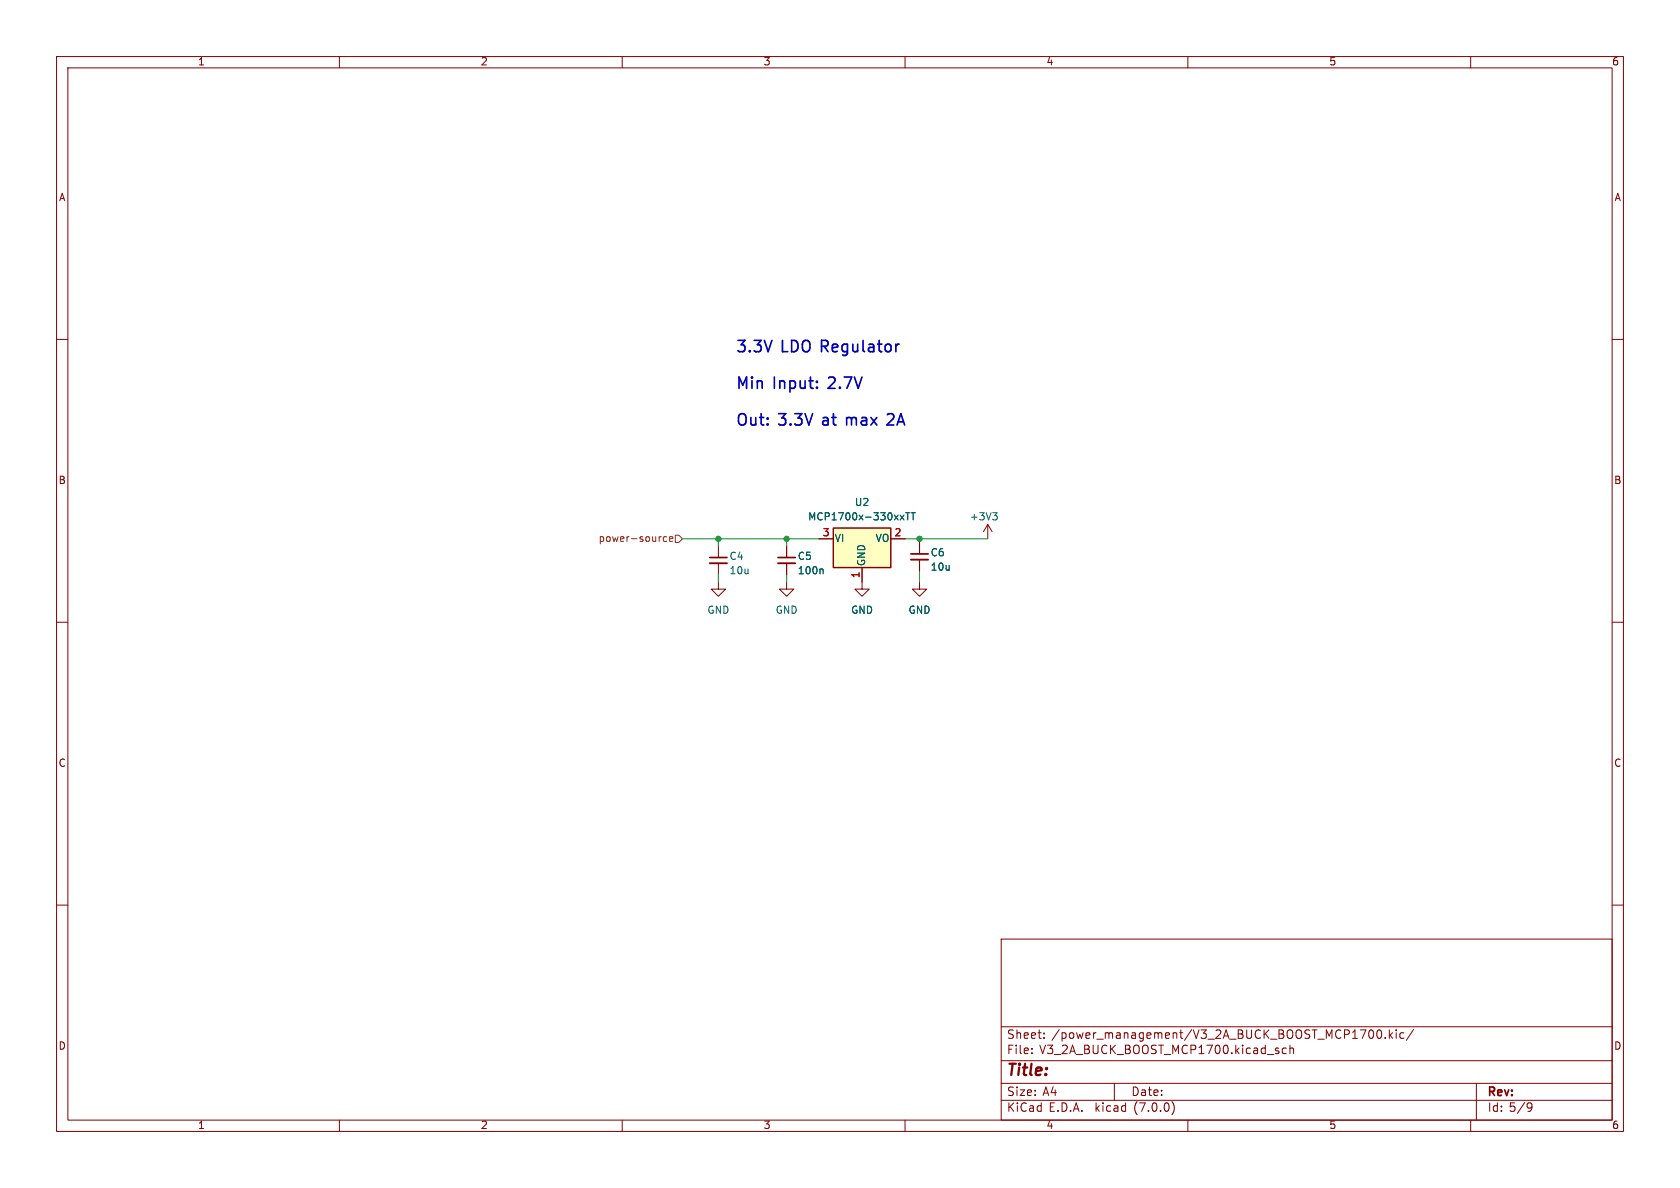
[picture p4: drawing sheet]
<svg xmlns="http://www.w3.org/2000/svg" width="297mm" height="210mm" viewBox="0 0 297 210" stroke-linecap="round" stroke-linejoin="round" font-family="sans-serif">
<g fill="none" stroke="#840000" stroke-width=".18">
<path d="M10 10h277v190h-277zM12 12h273v186h-273zM60 10v2M110 10v2M160 10v2M210 10v2M260 10v2M10 60h2M285 60h2M127 96.5v2.1M127 99.6v2M139.1 96.5v2.1"/>
<path d="M139.1 99.6v2M144.8 95.3h2.5M157.5 95.3h2.5M162.6 95.9v2M162.6 98.9v2.1M174.6 92.7l-.7 1.3M174.6 92.7v2.6M174.6 92.7l.8 1.3M10 110h2M127 102.9v1.2h1.3l-1.3 1.3-1.3-1.3h1.3M139.1 102.9v1.2h1.2l-1.2 1.3-1.3-1.3h1.3M152.4 100.3v3.8h1.3l-1.3 1.3-1.3-1.3h1.3"/>
<path d="M162.6 102.9v1.2h1.2l-1.2 1.3-1.3-1.3h1.3M285 110h2M10 160h2M285 160h2M177 166h108v32h-108zM60 198v2M110 198v2M160 198v2M177 194.5h108M177 191.5h108M177 187.5h108M177 181.5h108"/>
<path d="M182.4 186.1v.2M182.4 185.3v.2M184.6 183.4v.2M184.6 182.6v.2M197 191.5v3M207.2 194.7a1.72 1.72 0 0 1 0 2.3M210 198v2M227.4 185.3h-.4l-.3 .2v.5l.1 .2h.6M228 185.4l.3-.1h.3l.1 1M228 184.8v1.5M242.8 182.3v1M243.5 182.2l.3-.1a.81 .81 0 0 1 .5 .6 .81 .81 0 0 1-.3 .8l-.1 .1a.81 .81 0 0 1-.4-1.4z"/>
<path d="M244.9 183.4v.2M245.6 182.1v1.5M245.8 183l.4 .6M246.2 182.6l-.6 .5M246.8 182.1v.1M246.8 182.6v1M248.2 182.6h-.4l-.3 .2v.5l.1 .2h.6M249.9 182l-1.3 1.9M260 198v2M261 191.5v6.5M270.3 195l.5 .1a.99 .99 0 0 1-.4 1.4h-.3M270.8 195.6l-.3 .3h-.2"/>
</g>
<path d="M125.5 99.6h3M137.5 99.6h3.1M161 98.9h3.1" fill="none" stroke="#840000" stroke-width=".33"/>
<path d="M125.5 98.6h3M137.5 98.6h3.1M161 97.9h3.1" fill="none" stroke="#840000" stroke-width=".3"/>
<path d="M159.1 91.1l.7 .8M159.8 91.1l-.7 .8M160.1 90.6h.7M160.5 90.6v1.3M161.1 90.6h.7M161.4 90.6v1.3M175.5 90.6h.8l-.4 .5M176 91.1l.3 .3v.3l-.3 .2M145.3 100.6l.2 .2v.6" fill="none" stroke="#006464" stroke-width=".18"/>
<path d="M147.3 93.3h10.2v7h-10.2z" fill="#ffffc2" stroke="#ffffc2" stroke-width=".18"/>
<path d="M147.3 93.3h10.2v7h-10.2z" fill="none" stroke="#840000" stroke-width=".25"/>
<path d="M117.9 94.9h-.4l-.2 .2 .1 .6h.5M118.3 95.3l.6-.1v-.3h-.4l-.2 .2 .1 .6h.5M119.4 94.6h.6l.6 .7-.6 .6h-.6z" fill="none" stroke="#725600" stroke-width=".18"/>
<path d="M157.2 73.1l-.3 .2M157.9 74l-1.1 1.1h1.2" fill="none" stroke="#0000c2" stroke-width=".3"/>
<path d="M120.6 95.3h24.2M127 95.3v1.2M139.1 95.3v1.2M160 95.3h14.6M162.6 95.3v.6M127 101.6v1.3M139.1 101.6v1.3M162.6 101v1.9" fill="none" stroke="#009600" stroke-width=".18"/>
<g fill="#009600" stroke="#009600" stroke-width=".18">
<circle cx="139.1" cy="95.3" r=".46"/>
<circle cx="162.6" cy="95.3" r=".46"/>
<circle cx="127" cy="95.3" r=".46"/>
</g>
<g font-size="2.8" fill="#0000c2">
<text x="130.2" y="62.6">3.3V</text>
<text x="138.2" y="62.6">LDO Regulator</text>
<text x="130.2" y="69.1">Min Input:</text>
<text x="146.8" y="69.1">2.7V</text>
<text x="130.2" y="75.6">Out: 3.3V</text>
<text x="145.8" y="75.6">at</text>
<text x="150.3" y="75.6">max</text>
<text x="157.9" y="75.6">2A</text>
</g>
<text font-size="2.8" fill="#840000" x="178" y="190.8">Title:</text>
<g font-size="2.1" fill="#840000">
<text x="178" y="183.9">Sheet:</text>
<text x="185.9" y="183.9">/power_management/V3_2A_BUCK_BOOST_MCP1700.kic/</text>
<text x="178" y="186.6">File:</text>
<text x="183.8" y="186.6">V3_2A_BUCK_BOOST_MCP1700.kicad_sch</text>
<text x="178" y="196.8">KiCad</text>
<text x="178" y="194">Size:</text>
<text x="184.3" y="194">A4</text>
<text x="185.4" y="196.8">E.D.A.</text>
<text x="193.7" y="196.8">kicad</text>
<text x="200" y="194">Date:</text>
<text x="200.6" y="196.8">(7.0.0)</text>
<text x="263" y="194.2">Rev:</text>
<text x="263" y="196.8">Id: 5/9</text>
</g>
<g font-size="1.8" fill="#840000">
<text x="35" y="11.8">1</text>
<text x="85" y="11.8">2</text>
<text x="135" y="11.8">3</text>
<text x="185" y="11.8">4</text>
<text x="235" y="11.8">5</text>
<text x="285" y="11.8">6</text>
<text x="10.4" y="35.8">A</text>
<text x="285.4" y="35.8">A</text>
<text x="10.3" y="85.8">B</text>
<text x="285.3" y="85.8">B</text>
<text x="10.3" y="135.8">C</text>
<text x="285.3" y="135.8">C</text>
<text x="10.3" y="185.8">D</text>
<text x="285.3" y="185.8">D</text>
<text x="35" y="199.8">1</text>
<text x="85" y="199.8">2</text>
<text x="135" y="199.8">3</text>
<text x="185" y="199.8">4</text>
<text x="235" y="199.8">5</text>
<text x="285" y="199.8">6</text>
</g>
<g font-size="1.8" fill="#006464">
<text x="151.1" y="89.7">U2</text>
<text x="142.8" y="92.3">MCP1700x-330xxTT</text>
<text x="171.4" y="92.3">+3V3</text>
<text x="128.9" y="99.3">C4</text>
<text x="128.9" y="101.8">10u</text>
<text x="141" y="99.3">C5</text>
<text x="141" y="101.8">100n</text>
<text x="147.6" y="96.1">VI</text>
<text x="153.2" y="100.1" transform="rotate(-90 153.2 100.1)">GND</text>
<text x="154.7" y="96.1">VO</text>
<text x="164.5" y="98.6">C6</text>
<text x="164.5" y="101.2">10u</text>
<text x="125" y="108.8">GND</text>
<text x="137.1" y="108.8">GND</text>
<text x="150.4" y="108.8">GND</text>
<text x="160.6" y="108.8">GND</text>
</g>
<g font-size="1.8" fill="#a90000">
<text x="145.4" y="95">3</text>
<text x="158.1" y="95">2</text>
<text x="152.1" y="102.3" transform="rotate(-90 152.1 102.3)">1</text>
</g>
<text font-size="1.8" fill="#725600" x="105.7" y="96.1">power-source</text>
</svg>
